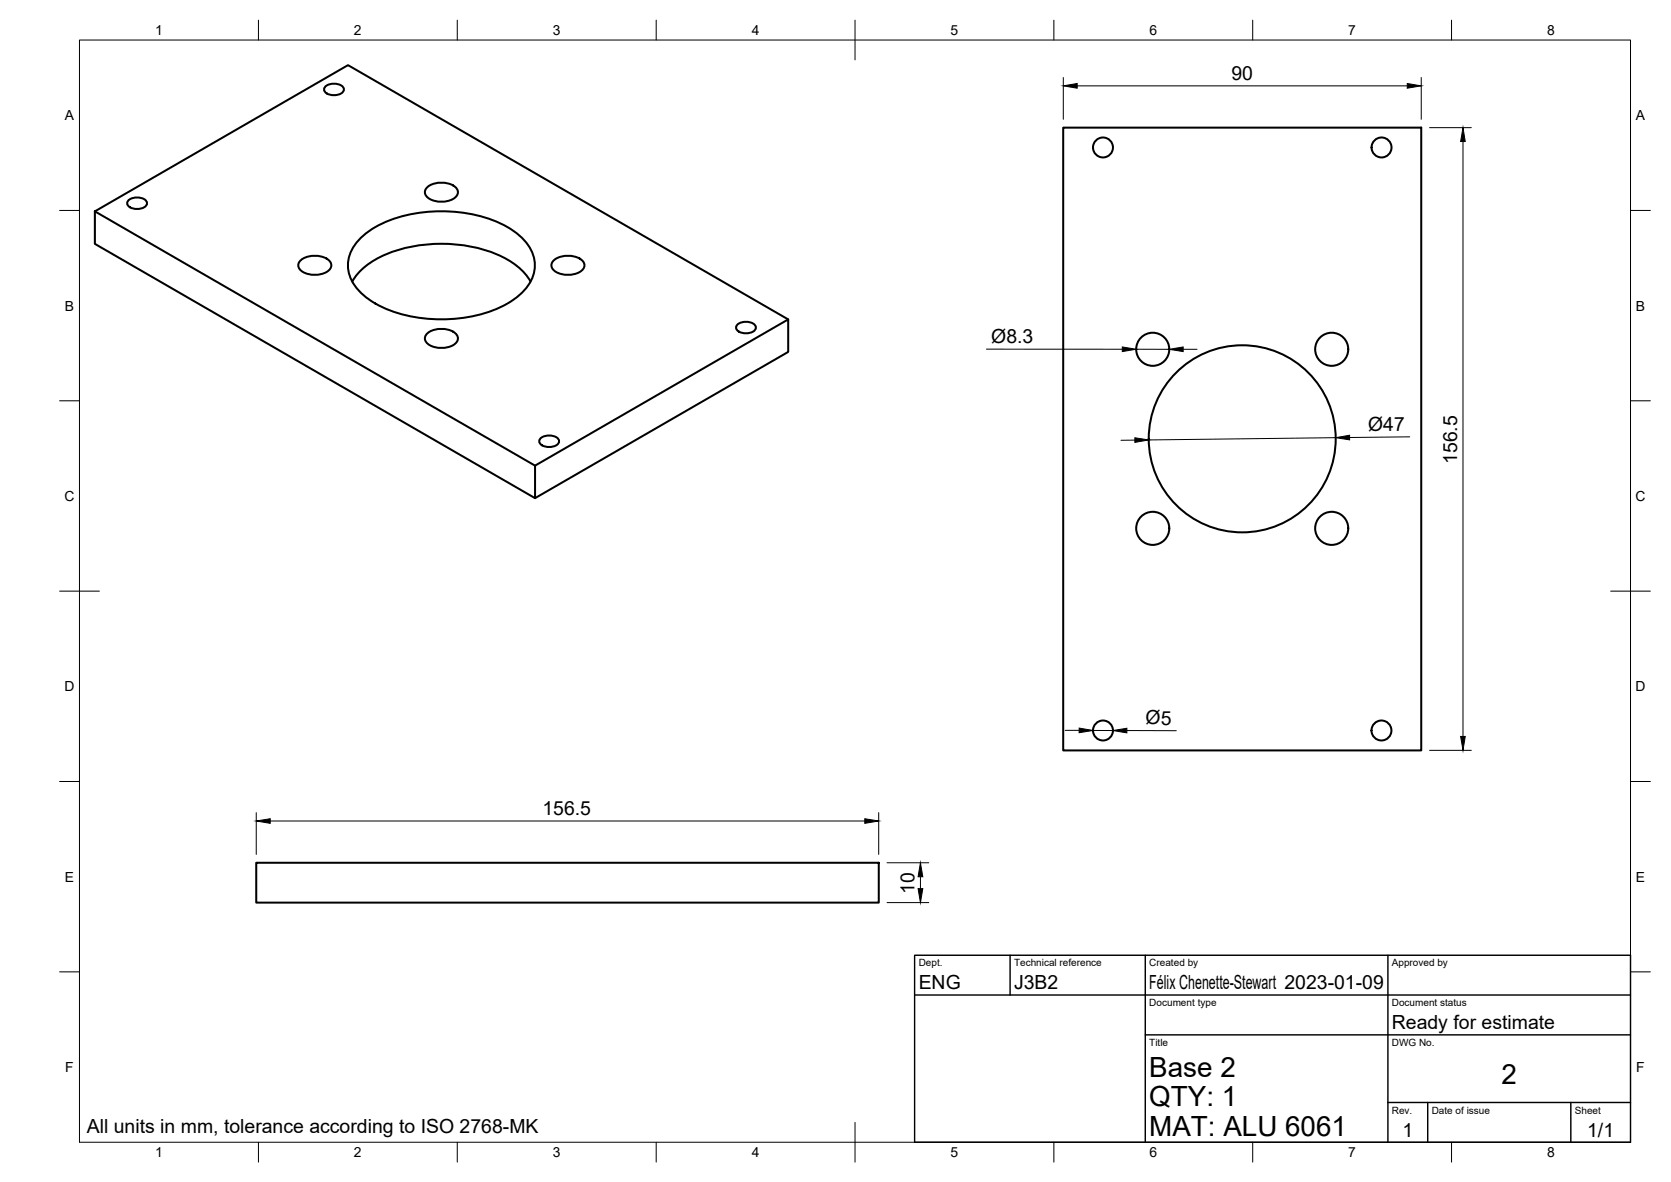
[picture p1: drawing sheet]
<svg xmlns="http://www.w3.org/2000/svg" width="420mm" height="297mm" viewBox="0 0 420 297" stroke-linecap="round" stroke-linejoin="round" font-family="sans-serif">
<!-- layer: Visible -->
<g fill="none" stroke="#000" stroke-width=".51">
<path d="M81.8 21.8a3.4 3.4 0 0 1 4.6 .3 1.57 1.57 0 0 1-1.8 1.8 3 3 0 0 1-3-1.1v-.7zM267.3 32.1h90.1v156.5h-90.1zM23.9 53.1l110.6 63.9v8.2l-110.6-63.9zM23.9 53.1l63.6-36.7 110.7 63.9M32.3 50.4a3.4 3.4 0 0 1 4.6 .3 1.57 1.57 0 0 1-1.8 1.8 3 3 0 0 1-3.1-1.1v-.7zM107.4 47a6.1 6.1 0 0 1 7.1 0 1.73 1.73 0 0 1-.6 3 5.8 5.8 0 0 1-6.8-.9 1.57 1.57 0 0 1 .3-2.1zM75.6 65.4a6.1 6.1 0 0 1 7.1 0 1.73 1.73 0 0 1-.6 3 5.8 5.8 0 0 1-6.9-.9 1.57 1.57 0 0 1 .4-2.1zM88.6 70.8a19.1 19.1 0 0 1 11.6-8 37.1 37.1 0 0 1 27.5 2.5 14.9 14.9 0 0 1 5.7 5.5M90.4 60.1a27.4 27.4 0 0 1 17.7-6.9 33.9 33.9 0 0 1 21 4.8 10.2 10.2 0 0 1 5.2 10.5 13.9 13.9 0 0 1-8.2 8.6 37.1 37.1 0 0 1-31.7-.8 12.1 12.1 0 0 1-6.9-9 9.3 9.3 0 0 1 2.9-7.2zM139.3 65.4a6.1 6.1 0 0 1 7 0 1.73 1.73 0 0 1-.6 3 5.8 5.8 0 0 1-6.8-.9 1.57 1.57 0 0 1 .4-2.1zM107.4 83.8a6.1 6.1 0 0 1 7.1 0 1.73 1.73 0 0 1-.6 2.9 5.8 5.8 0 0 1-6.8-.9 1.57 1.57 0 0 1 .3-2zM185.4 81.6a3.4 3.4 0 0 1 4.6 .3 1.57 1.57 0 0 1-1.8 1.8 3 3 0 0 1-3.1-1v-.8z"/>
<path d="M134.5 117l63.7-36.7v8.1l-63.7 36.8M135.9 110.2a3.4 3.4 0 0 1 4.6 .3 1.57 1.57 0 0 1-1.8 1.8 3 3 0 0 1-3-1v-.8zM64.4 216.8h156.6v10h-156.6z"/>
<circle cx="277.3" cy="37.1" r="2.51"/>
<circle cx="347.4" cy="37.1" r="2.51"/>
<circle cx="289.8" cy="87.8" r="4.2"/>
<circle cx="334.8" cy="87.8" r="4.2"/>
<circle cx="312.3" cy="110.3" r="23.5"/>
<circle cx="289.8" cy="132.8" r="4.2"/>
<circle cx="334.8" cy="132.8" r="4.2"/>
<circle cx="277.3" cy="183.6" r="2.51"/>
<circle cx="347.4" cy="183.6" r="2.51"/>
</g>
<!-- layer: BORDER -->
<g fill="none" stroke="#000" stroke-width=".25">
<path d="M20 10.1h390v276.9h-390zM65 5.1v5M115 5.1v5M165 5.1v5M215 5.1v10M265 5.1v5M315 5.1v5M365 5.1v5M15 52.9h5M410 52.9h5M15 100.7h5M410 100.7h5"/>
<path d="M15 148.6h10M405 148.6h10M15 196.4h5M410 196.4h5M15 244.2h5M410 244.2h5M65 287v5M115 287v5M165 287v5M215 282.1v9.9M265 287v5M315 287v5"/>
<path d="M365 287v5"/>
</g>
<!-- layer: TITLEBLOCK -->
<path d="M230 240.1h180v46.9h-180zM230 250h180M254 240.1v9.9M288 240.1v46.9M349 240.1v46.9M288 260.1h122M349 277.1h61M359 277.1v9.9M395 277.1v9.9" fill="none" stroke="#000" stroke-width=".36"/>
<!-- layer: FD_Dimensions -->
<g fill="none" stroke="#000" stroke-width=".25">
<path d="M267.4 19.5v10.5M357.4 19.5v10.5M270.8 21.6h83M359.5 32.1h10.5M367.9 35.6v149.5M248 87.7l34.2 .1M285.7 87.8h8.3M297.5 87.8h3.5M285.3 110.6h-3.4M335.9 110l-47.1 .6M354.5 109.8l-15.2 .1M267.8 183.5h3.5"/>
<path d="M274.8 183.6h5M283.3 183.6h12.5M359.5 188.6h10.5M64.4 204.2v10.5M67.9 206.3h149.5M220.9 204.2v10.5M223 216.8h10.5M223 226.8h10.5M231.4 220.3v3"/>
</g>
<g fill="#000" stroke="#000" stroke-width=".25">
<path d="M267.4 21.6l3.4-.6v1.2zM353.8 21l3.6 .6-3.6 .6zM367.9 32.1l.5 3.5h-1.1zM282.2 87.2l3.5 .6-3.5 .6zM294 87.8l3.5-.6v1.2zM285.3 110l3.5 .6-3.5 .6zM335.9 110l3.4-.6v1.1zM271.4 183l3.4 .6-3.5 .5zM279.8 183.6l3.5-.6v1.2zM367.3 185.1h1.1l-.5 3.5zM64.4 206.3l3.5-.6v1.2zM217.4 205.7l3.5 .6-3.5 .6z"/>
<path d="M231.4 216.8l.6 3.5h-1.2zM230.8 223.3h1.2l-.6 3.5z"/>
</g>
<g font-size="7">
<text x="289" y="270.6">Base 2</text>
<text x="377.5" y="272.3">2</text>
<text x="289" y="278.1">QTY: 1</text>
<text x="289" y="285.5">MAT: ALU 6061</text>
</g>
<g font-size="4.9">
<text x="309.6" y="20.1">90</text>
<text x="249.2" y="86.2">Ø8.3</text>
<text x="344" y="108.4" transform="rotate(-1 344 108.4)">Ø47</text>
<text x="366.4" y="116.6" transform="rotate(-90 366.4 116.6)">156.5</text>
<text x="288.1" y="182.1">Ø5</text>
<text x="136.4" y="204.9">156.5</text>
<text x="230" y="224.7" transform="rotate(-90 230 224.7)">10</text>
<text x="231" y="248.5">ENG</text>
<text x="255" y="248.5">J3B2</text>
<text x="289" y="248.5">Félix Chenette-Stewart 2023-01-09</text>
<text x="350" y="258.6">Ready for estimate</text>
<text x="21.8" y="284.6">All units in mm, tolerance according to ISO 2768-MK</text>
<text x="352.6" y="285.7">1</text>
<text x="399.1" y="285.7">1/1</text>
</g>
<g font-size="3.5">
<text x="39" y="8.8">1</text>
<text x="89" y="8.8">2</text>
<text x="139" y="8.8">3</text>
<text x="189" y="8.8">4</text>
<text x="239" y="8.8">5</text>
<text x="289" y="8.8">6</text>
<text x="339" y="8.8">7</text>
<text x="389" y="8.8">8</text>
<text x="16.3" y="30.2">A</text>
<text x="411.3" y="30.2">A</text>
<text x="16.3" y="78">B</text>
<text x="411.3" y="78">B</text>
<text x="16.2" y="125.9">C</text>
<text x="411.2" y="125.9">C</text>
<text x="16.2" y="173.7">D</text>
<text x="411.2" y="173.7">D</text>
<text x="16.3" y="221.6">E</text>
<text x="411.3" y="221.6">E</text>
<text x="16.4" y="269.4">F</text>
<text x="411.4" y="269.4">F</text>
<text x="39" y="290.8">1</text>
<text x="89" y="290.8">2</text>
<text x="139" y="290.8">3</text>
<text x="189" y="290.8">4</text>
<text x="239" y="290.8">5</text>
<text x="289" y="290.8">6</text>
<text x="339" y="290.8">7</text>
<text x="389" y="290.8">8</text>
</g>
<g font-size="2.5">
<text x="231" y="242.9">Dept.</text>
<text x="255" y="242.9">Technical reference</text>
<text x="289" y="242.9">Created by</text>
<text x="350" y="242.9">Approved by</text>
<text x="289" y="252.8">Document type</text>
<text x="350" y="252.8">Document status</text>
<text x="289" y="262.9">Title</text>
<text x="350" y="262.9">DWG No.</text>
<text x="350" y="279.9">Rev.</text>
<text x="360" y="279.9">Date of issue</text>
<text x="396" y="279.9">Sheet</text>
</g>
</svg>
